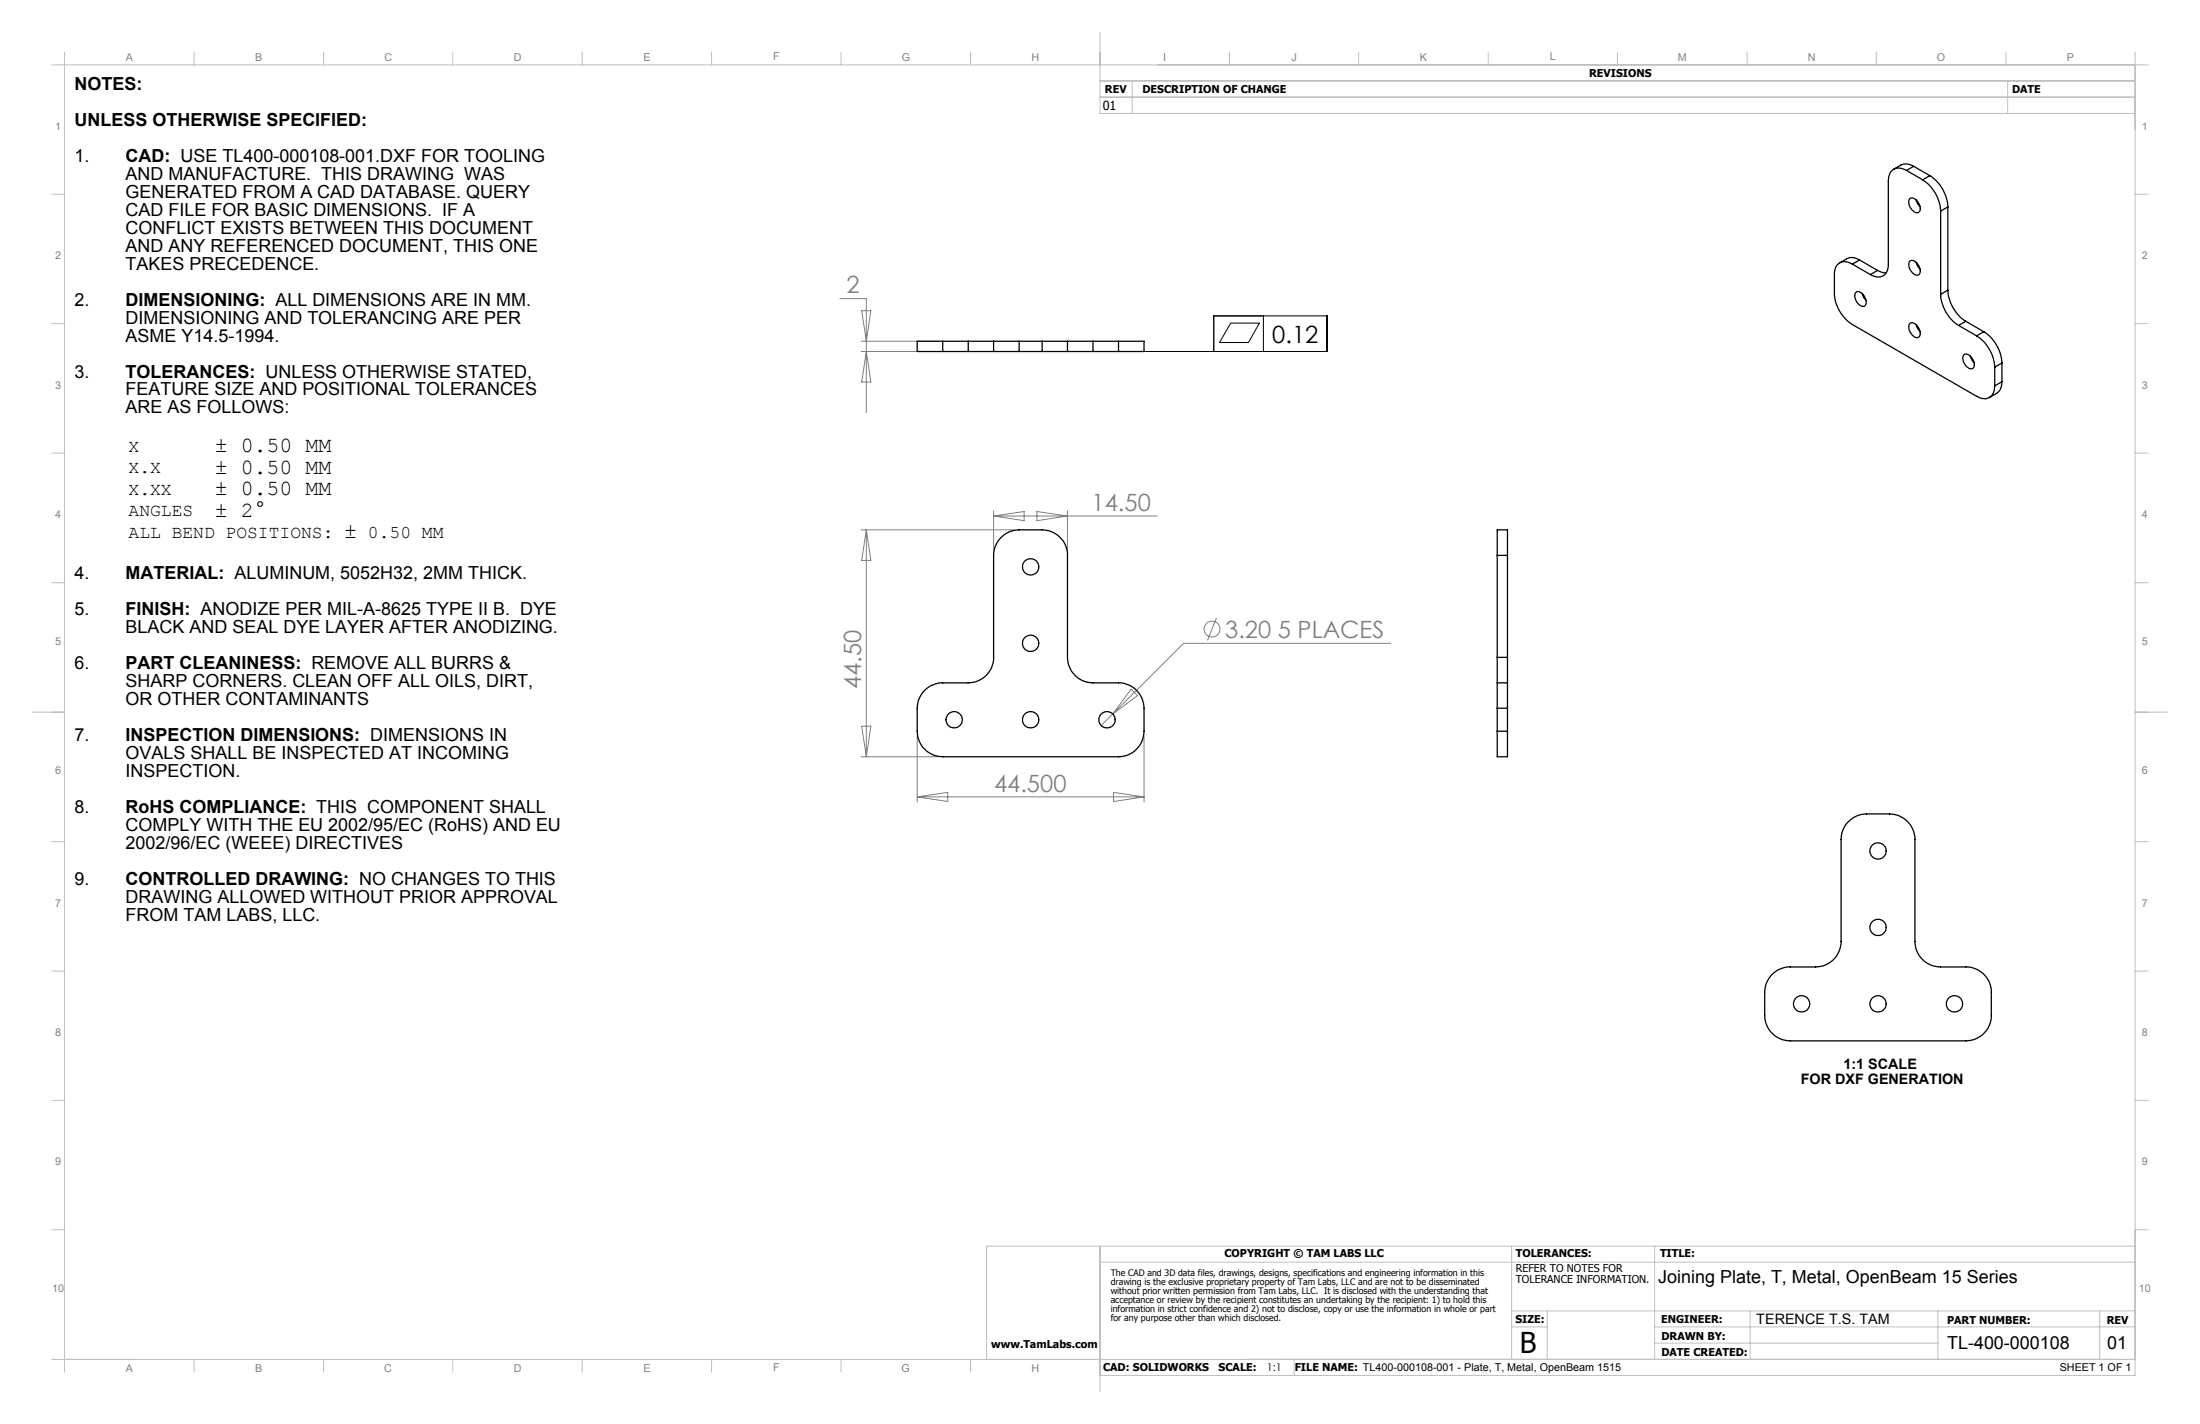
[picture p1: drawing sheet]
<svg xmlns="http://www.w3.org/2000/svg" width="432mm" height="279mm" viewBox="0 0 432 279" stroke-linecap="round" stroke-linejoin="round" font-family="sans-serif">
<g fill="none" stroke="#808080" stroke-width=".2">
<path d="M164.9 58.6h5.1v22.4M169 69h15M169 67h15M169.1 61h1.8l-.9 6zM170 69l.9 6h-1.8zM169 104h30M170 104v44.5M170 104l.9 6h-1.8zM195 100.3v7.7M195 101.2h32.2M195 101.2l6-.8v1.8zM203.5 100.4l6 .8-6 1z"/>
<path d="M209.5 100.3v7.7M222 135.2l1.3 1.3-4.9 3.6zM238.8 121.2l-1.8 4.5M272.9 126.2h-40.6l-13.9 13.9M169 148.5h15M169.1 142.5h1.8l-.9 6zM180 144.5v12.8M180 156.4h44.5M180 156.4l6-.9v1.8zM218.4 140.1l-2.3 2.2M218.5 155.5l6 .9-6 .9zM224.5 144.5v12.8"/>
<circle cx="237.9" cy="123.4" r="1.55"/>
</g>
<path d="M220.5 69h40v-7h-22.3v7M241.5 63.4h5.7l-2.2 3.8h-5.6zM248 62v7" fill="none" stroke="#000" stroke-width=".2"/>
<g fill="none" stroke="#c0c0c0" stroke-width=".2">
<path d="M10.2 12.7h411.4M12.7 10.2v259M38.1 10.2v2.5M63.5 10.2v2.5M88.9 10.2v2.5M114.3 10.2v2.5M139.7 10.2v2.5M165.1 10.2v2.5M190.5 10.2v2.5M215.9 6.3v16h203.2M215.9 15.9h203.2M215.9 19.1h203.2"/>
<path d="M222.2 15.9v6.4M241.3 10.2v2.5M266.7 10.2v2.5M292.1 10.2v2.5M317.5 10.2v2.5M342.9 10.2v2.5M368.3 10.2v2.5M393.7 10.2v2.5M394.1 15.9v6.4M419.1 10.2v259.7h-203.2M10.2 38.1h2.5M419.1 38.1h2.5"/>
<path d="M10.2 63.5h2.5M419.1 63.5h2.5M10.2 88.9h2.5M419.1 88.9h2.5M10.2 114.3h2.5M419.1 114.3h2.5M6.3 139.7h6.4M419.1 139.7h6.3M10.2 165.1h2.5M419.1 165.1h2.5M10.2 190.5h2.5M419.1 190.5h2.5"/>
<path d="M10.2 215.9h2.5M419.1 215.9h2.5M10.2 241.3h2.5M215.9 247.7h203.2M215.9 244.5v28.6M296.7 244.5v22.2M296.7 257.2h122.4M303.7 257.2v9.5M324.8 244.5v22.2M343.5 257.2v9.5M380.4 257.2v9.5M412.1 257.2v9.5"/>
<path d="M419.1 244.5h-225.5v22.2M419.1 241.3h2.5M10.2 266.7h408.9M38.1 266.7v2.5M63.5 266.7v2.5M88.9 266.7v2.5M114.3 266.7v2.5M139.7 266.7v2.5M165.1 266.7v2.5M190.5 266.7v2.5M254 266.7v3.2M296.7 260.4h7"/>
<path d="M324.8 263.5h55.6M324.8 260.4h94.3"/>
</g>
<g fill="none" stroke="#000" stroke-width=".25">
<path d="M374.2 33.4a2.17 2.17 0 0 0-2.5-.2 2.17 2.17 0 0 0-1.1 2.3v16.3a2.15 2.15 0 0 1-1 2.3 2.15 2.15 0 0 1-2.5-.2M374.2 33.4l3.2 1.9M374.8 39.1a1.13 1.13 0 0 1 1.7 .7 1.25 1.25 0 0 1-.1 1.9 2.08 2.08 0 0 1-1.6-2.6zM375.6 32.6a2.59 2.59 0 0 0-2.5-.2l-1.4 .8M375.6 32.6l-1.4 .8M375.6 32.6l3.2 1.9M376.1 39.2l.2 .6 .5 .7M377.4 35.3a7.8 7.8 0 0 1 3.5 6.1M378.8 34.5a7.8 7.8 0 0 1 3.5 6.1M378.8 34.5l-1.4 .8M363.6 51.8a2.15 2.15 0 0 0-2.5-.2 2.15 2.15 0 0 0-1.1 2.3v3.6a7.8 7.8 0 0 0 3.6 6.2l24.3 14.1a2.09 2.09 0 0 0 3.3-.7l.3-1.4M363.6 51.8l3.5 2.1"/>
<path d="M364.2 57.5a.91 .91 0 0 1 1.4 .2 1.91 1.91 0 0 1 .4 2.3 1.55 1.55 0 0 1-1.9-1.5l-.1-.7zM365 51a2.58 2.58 0 0 0-2.5-.2l-1.4 .8M365 51l3.5 2.1M365 51l-1.4 .8M365.5 57.6l.3 .8 .5 .5M368.5 53.1l1 .4h.7M368.5 53.1l-1.4 .8M374.8 51.3a1.12 1.12 0 0 1 1.7 .7 1.32 1.32 0 0 1 0 1.9 1.82 1.82 0 0 1-1.9-1.8zM376.1 51.5l.2 .5 .5 .8M380.9 57.7a7.6 7.6 0 0 0 3.5 6.2M380.9 41.4v16.3M382.3 56.9a7.8 7.8 0 0 0 3.5 6.1"/>
<path d="M382.3 40.6l-1.4 .8M382.3 56.9l-1.4 .8M382.3 40.6v16.3M185 67h-5v2h5M185 69h5M185 67h5M185 67v2M190 69h5M190 67h5M190 67v2M195 69h5M195 67h5"/>
<path d="M195 67v2M200 69h4.5M200 67v2M200 67h4.5M204.5 67h5M204.5 69h5M204.5 67v2M209.5 69h5M209.5 67h5M209.5 67v2M214.5 69h5M214.5 67h5"/>
<path d="M214.5 67v2M219.5 67h5v2h-5M219.5 67v2M374.9 63.5a1.25 1.25 0 0 1 1.6 .8 1.26 1.26 0 0 1-.1 2 2.04 2.04 0 0 1-1.5-2.8zM376.1 63.7l.2 .6 .5 .7M384.4 63.9l3.5 2M385.5 69.6a1.53 1.53 0 0 1 1.9 1.3 1.06 1.06 0 0 1-.4 1.5 2 2 0 0 1-1.5-2.8zM385.8 63l-1.4 .9M385.8 63l3.6 2.1M386.7 69.8l.2 .6 .6 .8M387.9 65.9a7.9 7.9 0 0 1 3.6 6.1M389.4 65.1a7.9 7.9 0 0 1 3.5 6.1"/>
<path d="M389.4 65.1l-1.5 .8M391.5 72v3.7M392.9 74.9a2.52 2.52 0 0 1-1 2.3l-1.4 .8M392.9 71.2l-1.4 .8M392.9 74.9l-1.4 .8M392.9 71.2v3.7M196.5 105.4a5 5 0 0 1 3.5-1.4h4.5a5 5 0 0 1 5 5v20a5.1 5.1 0 0 0 5 5h5a5 5 0 0 1 5 5v4.5a5.1 5.1 0 0 1-5 5h-34.5a5.1 5.1 0 0 1-5-5v-4.5a5 5 0 0 1 5-5h5a5 5 0 0 0 5-5v-20a5 5 0 0 1 1.5-3.6zM293.9 109v-5h2v5M293.9 109v20M293.9 109h2M295.9 109v20M293.9 134v5"/>
<path d="M293.9 129v5M293.9 134h2M293.9 139h2M293.9 139v4.5M293.9 129h2M295.9 134v5M295.9 129v5M295.9 139v4.5M293.9 143.5v5h2v-5M293.9 143.5h2M362.5 161.5a5.1 5.1 0 0 1 3.9-1.8h4.4a5 5 0 0 1 5 5v20a5.1 5.1 0 0 0 5.1 5h5a4.9 4.9 0 0 1 4.9 5v4.5a5 5 0 0 1-4.9 5h-34.5a5.1 5.1 0 0 1-5-5v-4.5a5 5 0 0 1 5-5h4.9a5 5 0 0 0 5.1-5v-20l.2-1.4z"/>
<circle cx="202.3" cy="111.2" r="1.6"/>
<circle cx="202.3" cy="126.2" r="1.59"/>
<circle cx="187.3" cy="141.2" r="1.61"/>
<circle cx="202.3" cy="141.2" r="1.59"/>
<circle cx="217.3" cy="141.2" r="1.59"/>
<circle cx="368.6" cy="167" r="1.61"/>
<circle cx="353.6" cy="197" r="1.61"/>
<circle cx="368.6" cy="197" r="1.6"/>
<circle cx="368.6" cy="182" r="1.6"/>
<circle cx="383.6" cy="197" r="1.59"/>
</g>
<text font-size="5.6" x="298.3" y="265.6">B</text>
<g font-size="4.7" fill="#808080">
<text x="166.2" y="57.6">2</text>
<text x="214.3" y="100.2">14.50</text>
<text x="240.5" y="125.1">3.20 5 PLACES</text>
<text x="169" y="135.2" transform="rotate(-90 169 135.2)">44.50</text>
<text x="195.1" y="155.3">44.500</text>
</g>
<text font-size="4.7" x="249.7" y="67.2">0.12</text>
<g font-size="4.2">
<text x="42.2" y="88.7">± 0.50 MM</text>
<text x="42.2" y="92.9">± 0.50 MM</text>
<text x="42.2" y="97.1">± 0.50 MM</text>
<text x="42.2" y="101.4">± 2°</text>
<text x="67.6" y="105.6">±</text>
</g>
<g font-size="3.5">
<text x="14.7" y="17.6">NOTES:</text>
<text x="14.7" y="24.7">UNLESS OTHERWISE SPECIFIED:</text>
<text x="14.7" y="31.7">1.</text>
<text x="24.7" y="31.7">CAD: USE TL400-000108-001.DXF FOR TOOLING</text>
<text x="24.7" y="35.3">AND MANUFACTURE. THIS DRAWING WAS</text>
<text x="24.7" y="38.8">GENERATED FROM A CAD DATABASE. QUERY</text>
<text x="24.7" y="42.3">CAD FILE FOR BASIC DIMENSIONS. IF A</text>
<text x="24.7" y="45.8">CONFLICT EXISTS BETWEEN THIS DOCUMENT</text>
<text x="24.7" y="49.4">AND ANY REFERENCED DOCUMENT, THIS ONE</text>
<text x="24.7" y="52.9">TAKES PRECEDENCE.</text>
<text x="14.7" y="60">2.</text>
<text x="24.7" y="60">DIMENSIONING: ALL DIMENSIONS ARE IN MM.</text>
<text x="24.7" y="63.5">DIMENSIONING AND TOLERANCING ARE PER</text>
<text x="24.7" y="67">ASME Y14.5-1994.</text>
<text x="14.7" y="74.1">3.</text>
<text x="24.7" y="74.1">TOLERANCES: UNLESS OTHERWISE STATED,</text>
<text x="24.7" y="77.6">FEATURE SIZE AND POSITIONAL TOLERANCES</text>
<text x="24.7" y="81.1">ARE AS FOLLOWS:</text>
<text x="25.2" y="88.6">X</text>
<text x="25.2" y="92.9">X.X</text>
<text x="25.2" y="97.1">X.XX</text>
<text x="25.2" y="101.3">ANGLES</text>
<text x="25.2" y="105.6">ALL BEND POSITIONS:</text>
<text x="72.2" y="105.6">0.50 MM</text>
<text x="14.7" y="113.6">4.</text>
<text x="24.7" y="113.6">MATERIAL: ALUMINUM, 5052H32, 2MM THICK.</text>
<text x="14.7" y="120.6">5.</text>
<text x="24.7" y="120.6">FINISH: ANODIZE PER MIL-A-8625 TYPE II B. DYE</text>
<text x="24.7" y="124.2">BLACK AND SEAL DYE LAYER AFTER ANODIZING.</text>
<text x="14.7" y="131.2">6.</text>
<text x="24.7" y="131.2">PART CLEANINESS: REMOVE ALL BURRS &amp;</text>
<text x="24.7" y="134.7">SHARP CORNERS. CLEAN OFF ALL OILS, DIRT,</text>
<text x="24.7" y="138.3">OR OTHER CONTAMINANTS</text>
<text x="14.7" y="145.3">7.</text>
<text x="24.7" y="145.3">INSPECTION DIMENSIONS: DIMENSIONS IN</text>
<text x="24.7" y="148.9">OVALS SHALL BE INSPECTED AT INCOMING</text>
<text x="24.7" y="152.4">INSPECTION.</text>
<text x="14.7" y="159.4">8.</text>
<text x="24.7" y="159.4">RoHS COMPLIANCE: THIS COMPONENT SHALL</text>
<text x="24.7" y="163">COMPLY WITH THE EU 2002/95/EC (RoHS) AND EU</text>
<text x="24.7" y="166.5">2002/96/EC (WEEE) DIRECTIVES</text>
<text x="14.7" y="173.6">9.</text>
<text x="24.7" y="173.6">CONTROLLED DRAWING: NO CHANGES TO THIS</text>
<text x="24.7" y="177.1">DRAWING ALLOWED WITHOUT PRIOR APPROVAL</text>
<text x="24.7" y="180.6">FROM TAM LABS, LLC.</text>
<text x="325.5" y="251.7">Joining Plate, T, Metal, OpenBeam 15 Series</text>
<text x="382.2" y="264.7">TL-400-000108</text>
<text x="413.6" y="264.7">01</text>
</g>
<g font-size="2.8">
<text x="361.8" y="209.8">1:1 SCALE</text>
<text x="353.4" y="212.6">FOR DXF GENERATION</text>
<text x="344.7" y="259.8">TERENCE T.S. TAM</text>
</g>
<text font-size="2.5" x="216.4" y="21.5">01</text>
<g font-size="2.1" fill="#808080">
<text x="24.7" y="12">A</text>
<text x="50.1" y="12">B</text>
<text x="100.8" y="11.9">D</text>
<text x="126.3" y="12">E</text>
<text x="151.8" y="11.8">F</text>
<text x="177" y="12">G</text>
<text x="202.4" y="12">H</text>
<text x="253.5" y="11.9">J</text>
<text x="278.7" y="12">K</text>
<text x="304.2" y="11.8">L</text>
<text x="329.3" y="12">M</text>
<text x="354.8" y="12">N</text>
<text x="405.7" y="11.9">P</text>
<text x="75.4" y="12">C</text>
<text x="228.3" y="12">I</text>
<text x="380.2" y="12">O</text>
<text x="10.8" y="25.5">1</text>
<text x="420.4" y="25.5">1</text>
<text x="10.8" y="50.9">2</text>
<text x="420.4" y="50.9">2</text>
<text x="10.8" y="76.3">3</text>
<text x="420.4" y="76.3">3</text>
<text x="10.8" y="101.7">4</text>
<text x="420.4" y="101.7">4</text>
<text x="10.8" y="126.5">5</text>
<text x="420.4" y="126.5">5</text>
<text x="10.8" y="151.9">6</text>
<text x="420.4" y="151.9">6</text>
<text x="10.8" y="177.9">7</text>
<text x="420.4" y="177.9">7</text>
<text x="10.8" y="203.2">8</text>
<text x="420.4" y="203.3">8</text>
<text x="10.8" y="228.7">9</text>
<text x="420.4" y="228.7">9</text>
<text x="10.2" y="253.5">10</text>
<text x="419.8" y="253.5">10</text>
<text x="24.7" y="269.1">A</text>
<text x="50.1" y="269.1">B</text>
<text x="75.4" y="269.2">C</text>
<text x="100.8" y="269.1">D</text>
<text x="126.3" y="269.2">E</text>
<text x="151.8" y="269">F</text>
<text x="177" y="269.1">G</text>
<text x="202.4" y="269.1">H</text>
</g>
<g font-size="2.1">
<text x="311.9" y="15.1">REVISIONS</text>
<text x="216.9" y="18.3">REV</text>
<text x="224.2" y="18.3">DESCRIPTION OF CHANGE</text>
<text x="394.9" y="18.2">DATE</text>
<text x="240.3" y="246.7">COPYRIGHT © TAM LABS LLC</text>
<text x="297.5" y="249.6">REFER TO NOTES FOR</text>
<text x="297.5" y="251.7">TOLERANCE INFORMATION.</text>
<text x="297.5" y="246.7">TOLERANCES:</text>
<text x="325.8" y="246.7">TITLE:</text>
<text x="297.5" y="259.6">SIZE:</text>
<text x="326.1" y="259.6">ENGINEER:</text>
<text x="326.1" y="262.9">DRAWN BY:</text>
<text x="382.2" y="259.8">PART NUMBER:</text>
<text x="413.5" y="259.8">REV</text>
<text x="194.5" y="264.5">www.TamLabs.com</text>
<text x="216.5" y="269">CAD: SOLIDWORKS</text>
<text x="239.2" y="269">SCALE:</text>
<text x="248.6" y="269">1:1</text>
<text x="254.1" y="269">FILE NAME: TL400-000108-001 - Plate, T, Metal, OpenBeam 1515</text>
<text x="326.1" y="266.1">DATE CREATED:</text>
<text x="404.3" y="269">SHEET 1 OF 1</text>
</g>
<g font-size="1.8">
<text x="218" y="250.4">The CAD and 3D data files, drawings, designs, specifications and engineering information in this</text>
<text x="218" y="252.2">drawing is the exclusive proprietary property of Tam Labs, LLC and are not to be disseminated</text>
<text x="218" y="253.9">without prior written permission from Tam Labs, LLC. It is disclosed with the understanding that</text>
<text x="218" y="255.7">acceptance or review by the recipient constitutes an undertaking by the recipient: 1) to hold this</text>
<text x="218" y="257.4">information in strict confidence and 2) not to disclose, copy or use the information in whole or part</text>
<text x="218" y="259.2">for any purpose other than which disclosed.</text>
</g>
</svg>
